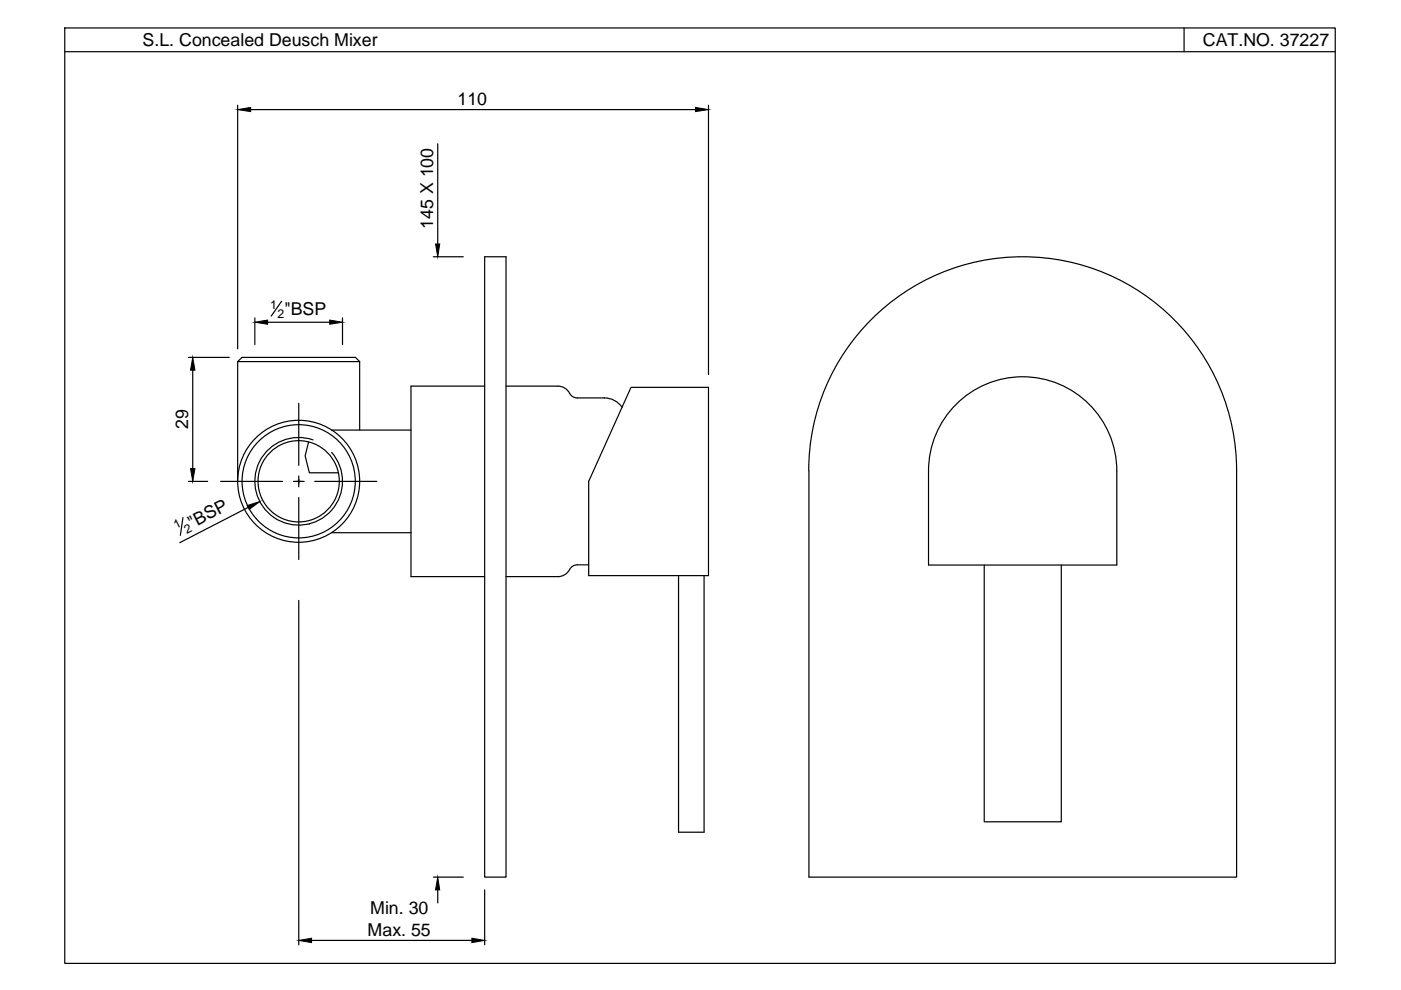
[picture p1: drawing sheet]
<svg xmlns="http://www.w3.org/2000/svg" width="297mm" height="210mm" viewBox="0 0 297 210" stroke-linecap="round" stroke-linejoin="round" font-family="sans-serif">
<!-- layer: 0 -->
<g fill="none" stroke="#000" stroke-width=".25">
<path d="M13.7 5.9h269.4v198.4h-269.4zM13.7 11h269.4M251.1 5.9v5.1M50.4 22.3v51.7M53.1 23.2h94.4M92.8 30.5v21.2M150.2 22.3v57.1M91.9 54.4h6.3M102.8 54.4h4.5v131.6h-4.5zM40 75.8h8.6M40.9 78.5v20.9M50.4 76.7h25.9"/>
<path d="M54 67.4v5.7M56.7 68.3h13.2M59.7 63.9l-2.2 3.1M72.6 67.4v5.7M63.3 85.5v13.2M65.4 93.7l-.7 2.9 .9 3.6h6.2M66.4 93.3a9.3 9.3 0 0 0-12.4 8.9 9.3 9.3 0 0 0 12.7 8.5 9.3 9.3 0 0 0 3.6-14.8M70.3 91.2h16.8M76.3 91.2v-14.5l-.9-.9h-24.1l-.9 .9v25.4M102.8 81.9h-15.7v40.4h15.7M107.3 81.9h11M118.3 81.9a2.73 2.73 0 0 1 2.5 1.5"/>
<path d="M120.8 83.4a1.8 1.8 0 0 0 1.6 1h5.8M128.1 84.4a4.6 4.6 0 0 1 3.8 1.9M133.8 82.1h16.4v39.9h-25.4v-19.9zM171.5 99.8a45.4 45.4 0 0 1 45.3-45.4 45.4 45.4 0 0 1 45.4 45.4v86.2h-90.7v-86.2M202.7 85.7a20 20 0 0 1 21.8-4.3 20 20 0 0 1 12.3 18.4v20h-39.9v-20a19.9 19.9 0 0 1 5.8-14.1zM38.8 109.7l-.6 3.8M40 102.1h4M46.8 102.1h13.1M52.6 107.6l-14.5 7.5M62.2 102.1h2.3M63.3 100.9v2.3M63.3 105.5v13.1"/>
<path d="M65.6 111.1h.1M66.7 102.1h13.2M70.3 112.9h16.8M124.8 119.8h-2.4a1.8 1.8 0 0 0-1.6 1M208.7 119.8v54.4h16.3v-54.4M63.3 127.3v73M107.3 122.3h11M120.8 120.8a2.73 2.73 0 0 1-2.5 1.5M143.9 122v54.4h5.4v-54.4M66.1 199.4h33.9M91.9 186h6.3M92.8 188.7v2.7"/>
<path d="M102.8 188.7v11.6"/>
<circle cx="63.3" cy="102" r="12"/>
<circle cx="63.3" cy="102" r="12.9"/>
<circle cx="63.3" cy="102" r="8.6"/>
</g>
<path d="M50.4 23.2l2.7-.4v.9zM147.5 22.8l2.7 .4-2.7 .5zM92.3 51.7h.9l-.4 2.7zM40.9 75.8l.4 2.7h-.9zM54 68.3l2.7-.4v.8zM69.9 67.9l2.7 .4-2.7 .4zM40.4 99.4h.9l-.4 2.7zM52.4 107.2l2.7-.9-2.3 1.7zM63.3 199.4l2.8-.5v1zM92.8 186l.4 2.7h-.9zM100 198.9l2.8 .5-2.8 .5z" fill="#000" stroke="#000" stroke-width=".21"/>
<g font-size="3.8">
<text x="30.2" y="9.7">S.L. Concealed Deusch Mixer</text>
<text x="255" y="9.7">CAT.NO. 37227</text>
<text x="97" y="22.3">110</text>
<text x="91.8" y="48.5" transform="rotate(-90 91.8 48.5)">145 X 100</text>
<text x="60.3" y="66.8">&quot;BSP</text>
<text x="39.9" y="91" transform="rotate(-90 39.9 91)">29</text>
<text x="40.7" y="112.1" transform="rotate(-27 40.7 112.1)">&quot;BSP</text>
<text x="78.5" y="193.9">Min. 30</text>
<text x="77.9" y="198.5">Max. 55</text>
</g>
<g font-size="2.6">
<text x="57.3" y="65.4">1</text>
<text x="58.9" y="67.4">2</text>
<text x="37.4" y="112.2" transform="rotate(-27 37.4 112.2)">1</text>
<text x="39.6" y="113.2" transform="rotate(-27 39.6 113.2)">2</text>
</g>
</svg>
